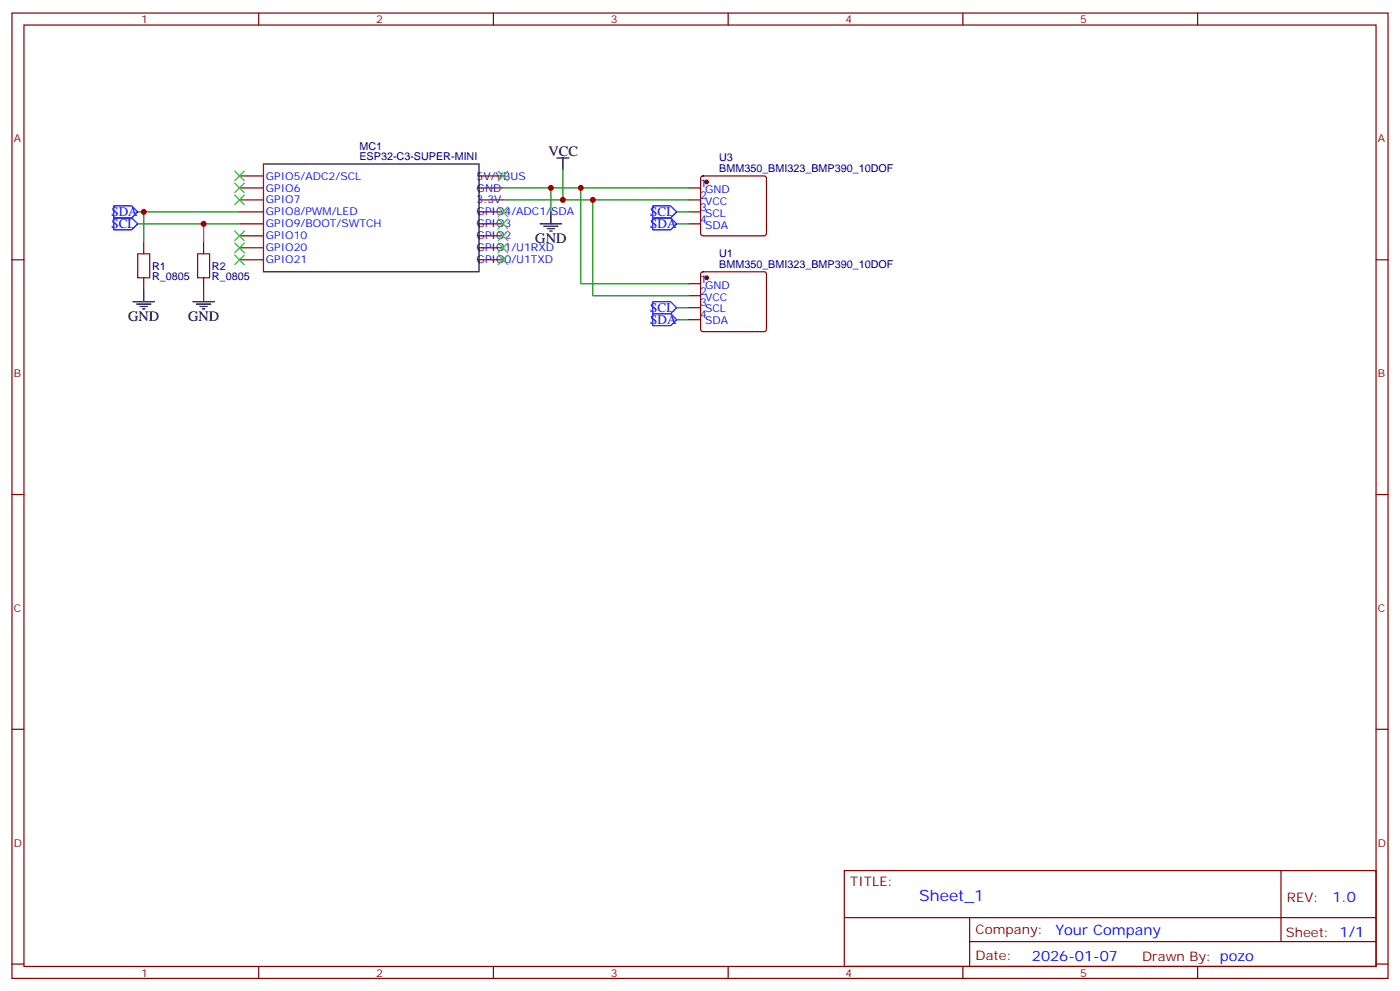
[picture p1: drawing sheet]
<svg xmlns="http://www.w3.org/2000/svg" width="412mm" height="292mm" viewBox="0 0 412 292" stroke-linecap="round" stroke-linejoin="round" font-family="sans-serif">
<g fill="none" stroke="#870000" stroke-width=".35">
<path d="M3.5 3.8h405.4v284.4h-405.4zM7.1 7.4h398.2v277.3h-398.2zM76.2 3.8v3.6M145.3 3.8v3.6M214.5 3.8v3.6M283.6 3.8v3.6M352.8 3.8v3.6M70.6 51.8h7M70.6 55.4h7M70.6 58.9h7M141.1 51.8h7.1M141.1 55.4h7.1"/>
<path d="M141.1 58.9h7.1M202.8 55.4h3.6M202.8 58.9h3.6M206.6 52l.5-.2h18l.5 .2 .2 .5v16.3l-.3 .5-.4 .2h-18l-.5-.3-.2-.4v-16.3zM3.5 76.5h3.6M42.3 71.2v3.6M60 71.2v3.6M70.6 76.5h7M70.6 62.4h7M70.6 65.9h7M70.6 69.5h7M70.6 73h7"/>
<path d="M141.1 76.5h7.1M141.1 62.4h7.1M141.1 65.9h7.1M141.1 69.5h7.1M141.1 73h7.1M202.8 62.4h3.6M202.8 65.9h3.6M405.3 76.5h3.6M42.3 81.8v3.5M60 81.8v3.5M202.8 83.6h3.6M202.8 87.1h3.6"/>
<path d="M202.8 90.6h3.6M202.8 94.2h3.6M206.6 80.3l.5-.3h18l.5 .3 .2 .5v16.2l-.3 .5-.4 .2h-18l-.5-.3-.2-.4v-16.2zM3.5 145.7h3.6M405.3 145.7h3.6M3.5 214.8h3.6M405.3 214.8h3.6M248.7 256.4h156.6v28.3h-156.6zM377.3 256.5v20.8M248.7 270.3h156.5M285.6 277.3h119.6M285.6 270.3v14.1"/>
<path d="M3.5 284h3.6M76.2 284.7v3.5M145.3 284.7v3.5M214.5 284.7v3.5M283.6 284.7v3.5M352.8 284.7v3.5M405.3 284h3.6"/>
</g>
<g fill="none" stroke="#000" stroke-width=".35">
<path d="M77.6 48.3h63.5v31.7h-63.5zM164 46.5h3.6M165.8 46.5v3.6M159.1 65.9h6.4M160.2 66.6h4.2M161.2 67.3h2.1M161.9 68.1h.7M162.3 62.4v3.5M39.2 88.9h6.3M40.2 89.6h4.2M41.3 90.3h2.1M42 91h.7"/>
<path d="M42.3 85.3v3.6M56.8 88.9h6.3M57.9 89.6h4.2M58.9 90.3h2.1M59.6 91h.7M60 85.3v3.6"/>
</g>
<path d="M40.6 74.8h3.5v7h-3.5zM58.2 74.8h3.5v7h-3.5z" fill="none" stroke="#a10000" stroke-width=".35"/>
<g fill="#870000" stroke="#870000" stroke-width=".35">
<circle cx="208.1" cy="53.6" r=".53"/>
<circle cx="208.1" cy="81.8" r=".53"/>
</g>
<path d="M33.5 60.6h5.3l1.8 1.8-1.8 1.8h-5.3zM33.5 64.2h5.3l1.8 1.7-1.8 1.8h-5.3zM192.3 60.6h5.3l1.7 1.8-1.7 1.8h-5.3zM192.3 64.2h5.3l1.7 1.7-1.7 1.8h-5.3zM192.3 92.4h5.3l1.7 1.8-1.7 1.7h-5.3zM192.3 88.9h5.3l1.7 1.7-1.7 1.8h-5.3z" fill="none" stroke="#00f" stroke-width=".35"/>
<g fill="none" stroke="#008700" stroke-width=".35">
<path d="M148.2 55.4h14.1v7M162.3 55.4h40.5M165.8 50.1v8.8h-17.6M165.8 58.9h37M171.1 55.4v28.2h31.7M174.6 58.9v28.2h28.2M40.6 62.4h30M40.6 65.9h30M42.3 62.4v8.8M60 65.9v5.3M199.3 62.4h3.5M199.3 65.9h3.5"/>
<path d="M199.3 94.2h3.5M199.3 90.6h3.5"/>
</g>
<g fill="none" stroke="#3c3" stroke-width=".35">
<path d="M69.1 50.4l2.9 2.8M69.1 53.9l2.9 2.9M69.1 57.5l2.9 2.8M72 50.4l-2.9 2.8M72 53.9l-2.9 2.9M72 57.5l-2.9 2.8M146.8 50.4l2.8 2.8M149.6 50.4l-2.8 2.8M69.1 75.1l2.9 2.8M69.1 71.6l2.9 2.8M69.1 68.1l2.9 2.8M72 75.1l-2.9 2.8"/>
<path d="M72 71.6l-2.9 2.8M72 68.1l-2.9 2.8M146.8 75.1l2.8 2.8M146.8 71.6l2.8 2.8M146.8 68.1l2.8 2.8M146.8 64.5l2.8 2.8M146.8 61l2.8 2.8M149.6 75.1l-2.8 2.8M149.6 71.6l-2.8 2.8M149.6 68.1l-2.8 2.8M149.6 64.5l-2.8 2.8M149.6 61l-2.8 2.8"/>
</g>
<g fill="#c00">
<circle cx="162.3" cy="55.4" r=".88"/>
<circle cx="165.8" cy="58.9" r=".88"/>
<circle cx="42.3" cy="62.4" r=".88"/>
<circle cx="60" cy="65.9" r=".88"/>
<circle cx="171.1" cy="55.4" r=".88"/>
<circle cx="174.6" cy="58.9" r=".88"/>
</g>
<text font-size="4.6" fill="#00f" x="270.8" y="265.5">Sheet_1</text>
<g font-size="4.2">
<text x="161.6" y="45.8">VCC</text>
<text x="157.7" y="71.6">GND</text>
<text x="37.7" y="94.5">GND</text>
<text x="55.4" y="94.5">GND</text>
</g>
<g font-size="4.2" fill="#00f">
<text x="392.5" y="265.7">1.0</text>
<text x="310.9" y="275.3">Your Company</text>
<text x="304" y="283.1">2026-01-07</text>
</g>
<g font-size="3.9" fill="#00f">
<text x="32.8" y="63.7">SDA</text>
<text x="191.6" y="63.7">SCL</text>
<text x="32.8" y="67.2">SCL</text>
<text x="191.6" y="67.2">SDA</text>
<text x="191.6" y="95.4">SDA</text>
<text x="191.6" y="91.9">SCL</text>
</g>
<g font-size="3.9" fill="#800">
<text x="250.5" y="261">TITLE:</text>
<text x="379.1" y="265.7">REV:</text>
<text x="287.4" y="275.2">Company:</text>
<text x="378.7" y="275.8">Sheet: 1/1</text>
<text x="287.4" y="282.9">Date:</text>
<text x="336.4" y="283">Drawn By: pozo</text>
</g>
<g font-size="3.2" fill="#800">
<text x="41.6" y="6.8">1</text>
<text x="110.8" y="6.8">2</text>
<text x="179.9" y="6.8">3</text>
<text x="249.1" y="6.8">4</text>
<text x="318.2" y="6.8">5</text>
<text x="4.1" y="41.9">A</text>
<text x="405.9" y="41.9">A</text>
<text x="4.1" y="111.1">B</text>
<text x="405.9" y="111.1">B</text>
<text x="4.1" y="180.2">C</text>
<text x="405.9" y="180.2">C</text>
<text x="4.1" y="249.4">D</text>
<text x="405.9" y="249.4">D</text>
<text x="41.6" y="287.7">1</text>
<text x="110.8" y="287.7">2</text>
<text x="179.9" y="287.7">3</text>
<text x="249.1" y="287.7">4</text>
<text x="318.2" y="287.7">5</text>
</g>
<g font-size="3.2" fill="#000080">
<text x="105.9" y="47.2">ESP32-C3-SUPER-MINI</text>
<text x="105.9" y="44.1">MC1</text>
<text x="211.9" y="47.4">U3</text>
<text x="211.9" y="50.6">BMM350_BMI323_BMP390_10DOF</text>
<text x="211.9" y="75.6">U1</text>
<text x="44.8" y="82.6">R_0805</text>
<text x="44.8" y="79.4">R1</text>
<text x="62.4" y="82.6">R_0805</text>
<text x="62.4" y="79.4">R2</text>
<text x="211.9" y="78.8">BMM350_BMI323_BMP390_10DOF</text>
</g>
<g font-size="3.2" fill="#00f">
<text x="78.3" y="52.9">GPIO5/ADC2/SCL</text>
<text x="140.4" y="52.9">5V/VBUS</text>
<text x="78.3" y="56.4">GPIO6</text>
<text x="78.3" y="59.9">GPIO7</text>
<text x="140.4" y="59.9">3.3V</text>
<text x="140.4" y="56.4">GND</text>
<text x="206.2" y="55">1</text>
<text x="206.2" y="58.5">2</text>
<text x="207.7" y="56.8">GND</text>
<text x="78.3" y="63.5">GPIO8/PWM/LED</text>
<text x="140.4" y="63.5">GPIO4/ADC1/SDA</text>
<text x="206.2" y="62.1">3</text>
<text x="206.2" y="65.6">4</text>
<text x="207.7" y="60.3">VCC</text>
<text x="207.7" y="63.8">SCL</text>
<text x="78.3" y="67">GPIO9/BOOT/SWTCH</text>
<text x="78.3" y="70.5">GPIO10</text>
<text x="140.4" y="70.5">GPIO2</text>
<text x="140.4" y="67">GPIO3</text>
<text x="207.7" y="67.3">SDA</text>
<text x="78.3" y="74">GPIO20</text>
<text x="78.3" y="77.6">GPIO21</text>
<text x="140.4" y="77.6">GPIO0/U1TXD</text>
<text x="140.4" y="74">GPIO1/U1RXD</text>
<text x="206.2" y="83.2">1</text>
<text x="206.2" y="86.7">2</text>
<text x="207.7" y="85">GND</text>
<text x="207.7" y="88.5">VCC</text>
<text x="206.2" y="90.3">3</text>
<text x="206.2" y="93.8">4</text>
<text x="207.7" y="92">SCL</text>
<text x="207.7" y="95.6">SDA</text>
</g>
</svg>
